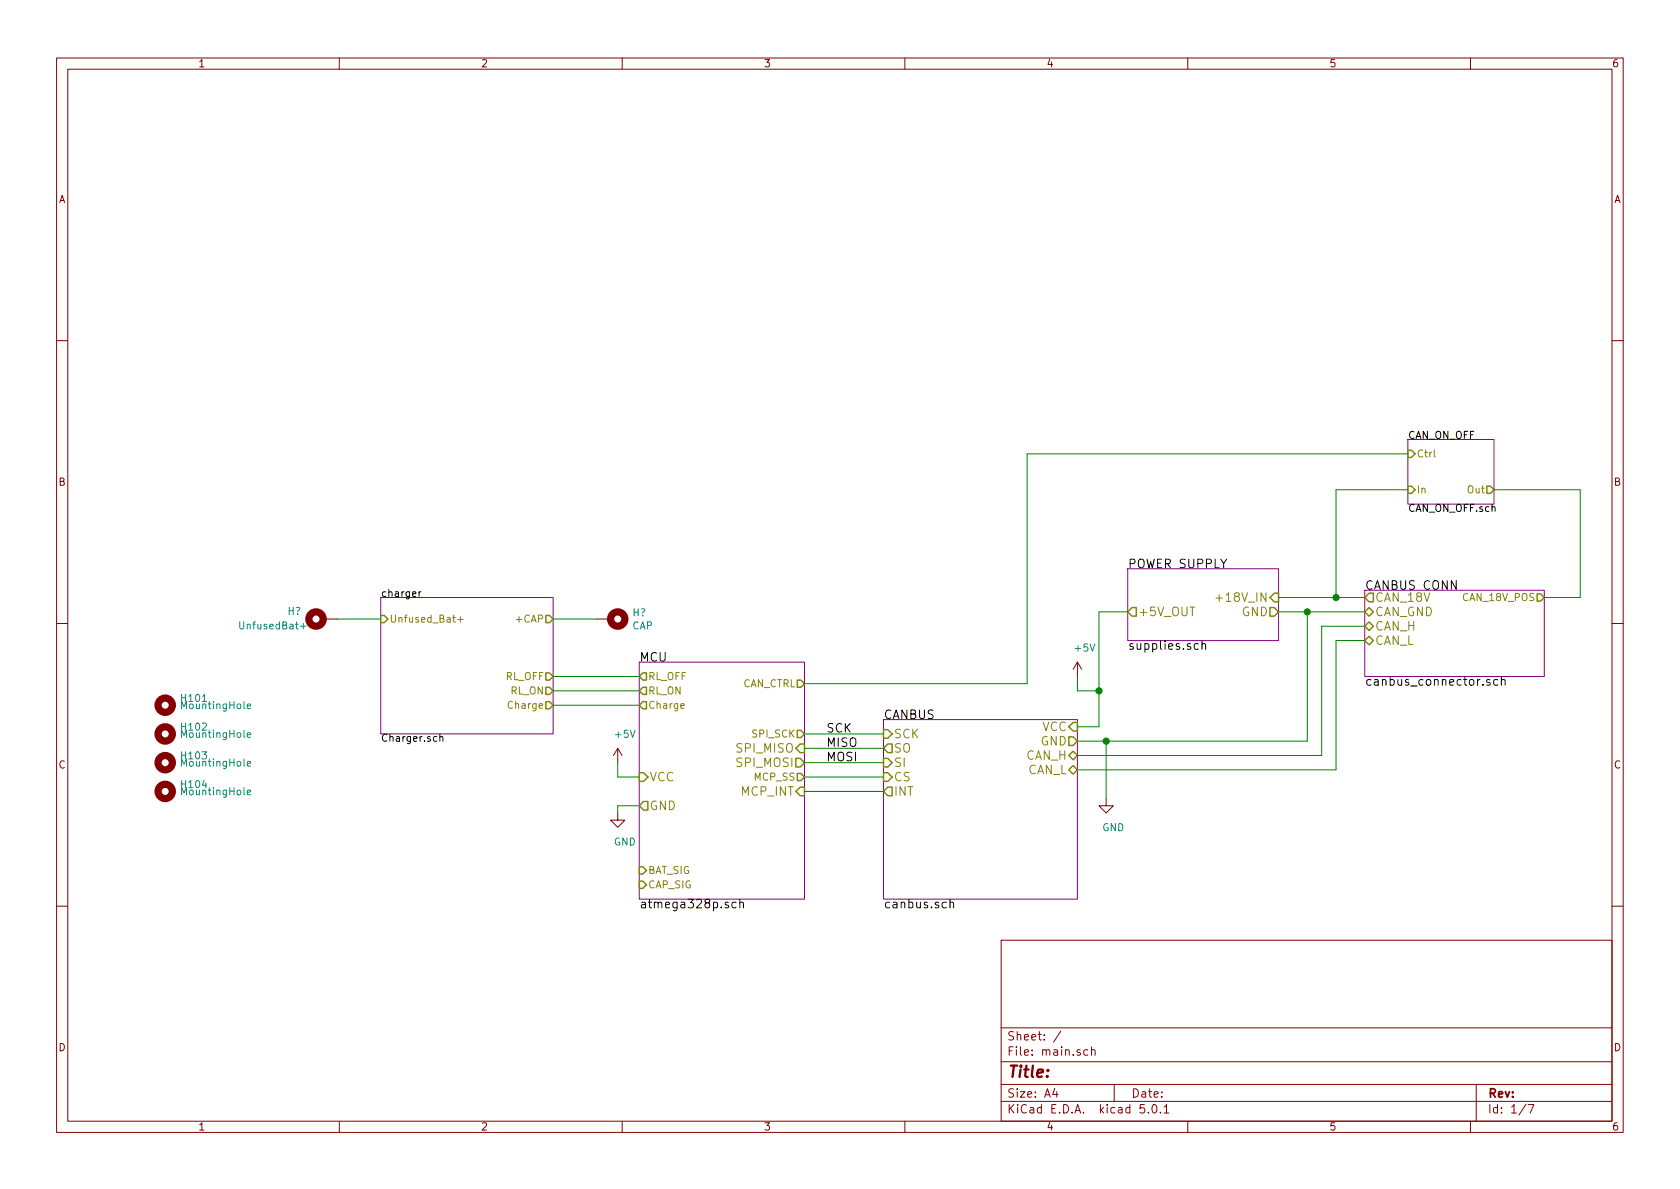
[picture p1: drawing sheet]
<svg xmlns="http://www.w3.org/2000/svg" width="297mm" height="210mm" viewBox="0 0 297 210" stroke-linecap="round" stroke-linejoin="round" font-family="sans-serif">
<g fill="none" stroke="#840000" stroke-width=".18">
<path d="M10 10.3h277v189.9h-277zM12 12.2h273v186.1h-273zM60 10.3v1.9M110 10.3v1.9M160 10.3v1.9M210 10.3v1.9M260 10.3v1.9M10 60.2h2M285 60.2h2M10 110.3h2M57.1 109.5h2.6M105.4 109.5h2.5"/>
<path d="M190.5 117.1l-.8 1.3M190.5 117.1v2.5M190.5 117.1l.8 1.3M285 110.3h2M109.2 132.3l-.7 1.3M109.2 132.3v2.6M109.2 132.3l.8 1.3M109.2 143.8v1.2h1.3l-1.3 1.3-1.3-1.3h1.3M195.6 141.2v1.3h1.2l-1.2 1.3-1.3-1.3h1.3M10 160.2h2M177 166.3h108v32h-108zM285 160.2h2"/>
<path d="M60 198.3v1.9M110 198.3v1.9M160 198.3v1.9M177 194.8h108M177 191.8h108M177 187.8h108M177 181.8h108M186.5 192.5l-.4 1h1M186.8 193v1M187.6 182.3l-1.3 2M192.3 185.7l-.4-.1-.3 .3 .1 .6 .2 .1 .4-.1M193 185.7l.2-.1 .3 .1 .1 .9"/>
<path d="M193 185.1v1.5M197 191.8v3M202.3 195.3h-.7l-.1 .7 .3-.1 .5 .1 .1 .2-.1 .5-.2 .1-.6-.1M203 196.7v.1M203.8 195.5l.2-.2a.8 .8 0 0 1 .6 .8 .8 .8 0 0 1-.6 .7l-.2-.1-.1-.4zM205.2 196.7v.1M205.8 195.8l.4-.5v1.5M205.8 196.8h.9M210 198.3v1.9M260 198.3v1.9M261 191.8v6.5M269.8 195.2l-1.2 2"/>
<path d="M270.2 195.3h1l-.6 1.5"/>
</g>
<path d="M248.9 77.7h15.3v11.4h-15.3zM67.3 105.7h30.5v24.1h-30.5zM113 117.1h29.2v41.9h-29.2zM199.4 100.6h26.7v12.7h-26.7zM241.3 104.4h31.7v15.2h-31.7zM156.2 127.2h34.3v31.8h-34.3z" fill="none" stroke="#840084" stroke-width=".18"/>
<g fill="none" stroke="#000" stroke-width=".18">
<path d="M74.1 104.6v.9M74.4 104.6l-.3 .3M211.9 113.9l-.5-.1-.2 .1v.8a.48 .48 0 0 0 .7 .1M212.5 113.9l.2-.1 .4 .1 .1 .9M212.5 113.3v1.5M265.5 119.7v1.5M77.8 130.4l.2-.2 .3 .1v.8M77.8 129.8v1.3M263.4 120.2a.37 .37 0 0 0-.6 .2l.1 .2 .6 .3-.2 .3-.5-.1M264.8 120.2h-.4l-.3 .2v.5l.1 .2h.6M265.5 120.3v-.1a.37 .37 0 0 1 .6 .2v.8M130.1 159.6l-.4-.1-.2 .2v.7a.48 .48 0 0 0 .6 .1"/>
<path d="M130.8 159.7l.2-.2 .4 .1v.9M130.8 159v1.5M168 159.7l.2-.2 .3 .1 .1 .9M168 159v1.5"/>
</g>
<g fill="none" stroke="#848400" stroke-width=".25">
<path d="M248.9 79.6h.7l.6 .7-.6 .6h-.7zM248.9 86h.7l.6 .6-.6 .6h-.7zM262.9 86h.6l.7 .6-.7 .6h-.6zM67.3 108.8h.6l.7 .7-.7 .6h-.6zM96.5 119h.7l.6 .6-.6 .7h-.7zM96.5 108.8h.7l.6 .7-.6 .6h-.7zM113.7 119h.6v1.3h-.6l-.7-.7zM200.2 107.4h.7v1.6h-.7l-.8-.8zM224.5 107.4h.8l.8 .8-.8 .8h-.8zM225.3 104.9h.8v1.5h-.8l-.8-.7zM241.3 110.7l.8-.7 .7 .7-.7 .8zM241.3 113.3l.8-.8 .7 .8-.7 .7z"/>
<path d="M241.3 105.7l.8-.8h.7v1.5h-.7zM241.3 108.2l.8-.8 .7 .8-.7 .8zM271.8 105h.6l.6 .7-.6 .6h-.6zM96.5 124.1h.7l.6 .6-.6 .6h-.7zM96.5 121.5h.7l.6 .7-.6 .6h-.7zM113 136.6h.8l.8 .8-.8 .8h-.8zM113.7 121.5h.6v1.3h-.6l-.7-.6zM113.7 124.1h.6v1.2h-.6l-.7-.6zM140.7 134.1h.8l.7 .8-.7 .7h-.8zM141 129.2h.6l.6 .6-.6 .6h-.6zM141 136.8h.6l.6 .6-.6 .6h-.6zM141 120.3h.6l.6 .6-.6 .6h-.6z"/>
<path d="M141.5 131.6h.7v1.5h-.7l-.8-.8zM141.5 139.2h.7v1.5h-.7l-.8-.8zM156.2 134.1h.8l.7 .8-.7 .7h-.8zM156.2 136.6h.8l.7 .8-.7 .8h-.8zM156.2 129h.8l.7 .8-.7 .8h-.8zM157 131.6h.7v1.5h-.7l-.8-.8zM157 139.2h.7v1.5h-.7l-.8-.8zM189 130.3h.7l.8 .8-.8 .7h-.7zM189 133.6l.7-.8 .8 .8-.8 .8zM189 136.1l.7-.7 .8 .7-.8 .8zM189.7 127.8h.8v1.5h-.8l-.7-.8zM113 155.8h.7l.6 .7-.6 .6h-.7z"/>
<path d="M113 153.3h.7l.6 .6-.6 .7h-.7zM113.8 141.7h.8v1.6h-.8l-.8-.8z"/>
</g>
<path d="M253.6 79.5v1.1l.2 .2M80.9 109.5h1M81.4 109.1v.9M215 105.8h1.1M120.4 124.8l.6-.1-.1-.2-.4-.1-.1 .2v.6h.5" fill="none" stroke="#848400" stroke-width=".18"/>
<g fill="none" stroke="#008400" stroke-width=".18">
<path d="M248.9 86.6h-12.7v19.1M248.9 80.3h-67.3v40.6h-39.4M264.2 86.6h15.2v19.1h-6.4M59.7 109.5h7.6M97.8 109.5h7.6M97.8 119.6h15.2M190.5 119.6v2.6h3.8M199.4 108.2h-5.1v20.3h-3.8M226.1 105.7h15.2M226.1 108.2h15.2M231.1 108.2v22.9h-40.6M241.3 110.7h-7.6v22.9h-43.2"/>
<path d="M241.3 113.3h-5.1v22.8h-45.7M97.8 122.2h15.2M97.8 124.7h15.2M109.2 134.9v2.5h3.8M142.2 139.9h14M142.2 137.4h14M142.2 132.3h14M142.2 129.8h14M142.2 134.9h14M195.6 131.1v10.1M113 142.5h-3.8v1.3"/>
</g>
<g fill="#008400" stroke="#008400" stroke-width=".25">
<circle cx="231.1" cy="108.2" r=".51"/>
<circle cx="195.6" cy="131.1" r=".51"/>
<circle cx="194.3" cy="122.2" r=".51"/>
<circle cx="236.2" cy="105.7" r=".51"/>
</g>
<g fill="none" stroke="#840000" stroke-width="1.3">
<circle cx="55.9" cy="109.5" r="1.27"/>
<circle cx="109.2" cy="109.5" r="1.27"/>
<circle cx="29.2" cy="124.7" r="1.27"/>
<circle cx="29.2" cy="129.8" r="1.27"/>
<circle cx="29.2" cy="139.9" r="1.27"/>
<circle cx="29.2" cy="134.9" r="1.27"/>
</g>
<path d="M53.1 110.7h1M43.7 135l.6-.1v-.2l-.4-.1-.2 .2 .1 .6h.5M43.7 130l.6-.1v-.3h-.4l-.2 .1 .1 .6h.5M43.7 124.9l.6-.1v-.3h-.4l-.2 .2 .1 .6h.5M43.7 140.1l.6-.1v-.2l-.4-.1-.2 .2 .1 .6h.5" fill="none" stroke="#008484" stroke-width=".18"/>
<text font-size="2.8" fill="#840000" x="178" y="190.5">Title:</text>
<g font-size="2.1">
<text x="199.4" y="100.5">POWER SUPPLY</text>
<text x="241.3" y="104.3">CANBUS CONN</text>
<text x="113" y="117">MCU</text>
<text x="199.4" y="114.9">supplies.sch</text>
<text x="241.3" y="121.3">canbus_connector.sch</text>
<text x="146" y="129.5">SCK</text>
<text x="156.2" y="127.1">CANBUS</text>
<text x="146" y="134.6">MOSI</text>
<text x="146" y="132.1">MISO</text>
<text x="113" y="160.6">atmega328p.sch</text>
<text x="156.2" y="160.6">canbus.sch</text>
</g>
<g font-size="2.1" fill="#848400">
<text x="216" y="106.4">+18V_IN</text>
<text x="243.1" y="106.4">CAN_18V</text>
<text x="201.2" y="109">+5V_OUT</text>
<text x="219.6" y="109">GND</text>
<text x="243.1" y="111.5">CAN_H</text>
<text x="243.1" y="109">CAN_GND</text>
<text x="243.1" y="114">CAN_L</text>
<text x="158" y="130.6">SCK</text>
<text x="184" y="131.8">GND</text>
<text x="184.3" y="129.3">VCC</text>
<text x="130.4" y="133.1">SPI_MISO</text>
<text x="130.4" y="135.6">SPI_MOSI</text>
<text x="158" y="135.6">SI</text>
<text x="158" y="133.1">SO</text>
<text x="181.4" y="134.4">CAN_H</text>
<text x="181.6" y="136.9">CAN_L</text>
<text x="114.8" y="138.2">VCC</text>
<text x="114.8" y="143.3">GND</text>
<text x="131.1" y="140.7">MCP_INT</text>
<text x="158" y="138.2">CS</text>
<text x="158" y="140.7">INT</text>
</g>
<g font-size="2.1" fill="#840000">
<text x="178" y="184">Sheet: /</text>
<text x="178" y="186.7">File: main.sch</text>
<text x="178" y="196.9">KiCad E.D.A. kicad 5.0.1</text>
<text x="178" y="194.1">Size: A4</text>
<text x="200" y="194.1">Date:</text>
<text x="263" y="194.1">Rev:</text>
<text x="263" y="196.9">Id: 1/7</text>
</g>
<g font-size="1.8" fill="#840000">
<text x="35" y="11.9">1</text>
<text x="85" y="11.9">2</text>
<text x="135" y="11.9">3</text>
<text x="185" y="11.9">4</text>
<text x="235" y="11.9">5</text>
<text x="285" y="11.9">6</text>
<text x="10.4" y="35.9">A</text>
<text x="285.4" y="35.9">A</text>
<text x="10.4" y="85.9">B</text>
<text x="285.4" y="85.9">B</text>
<text x="10.4" y="135.9">C</text>
<text x="285.4" y="135.9">C</text>
<text x="10.4" y="185.9">D</text>
<text x="285.4" y="185.9">D</text>
<text x="35" y="199.9">1</text>
<text x="85" y="199.9">2</text>
<text x="135" y="199.9">3</text>
<text x="185" y="199.9">4</text>
<text x="235" y="199.9">5</text>
<text x="285" y="199.9">6</text>
</g>
<g font-size="1.8">
<text x="248.9" y="77.6">CAN_ON_OFF</text>
<text x="248.9" y="90.5">CAN_ON_OFF.sch</text>
<text x="67.3" y="105.6">charger</text>
<text x="67.3" y="131.2">Charger.sch</text>
</g>
<g font-size="1.8" fill="#848400">
<text x="250.4" y="80.9">Ctrl</text>
<text x="250.4" y="87.2">In</text>
<text x="259.6" y="87.2">Out</text>
<text x="258.9" y="106.3">CAN_18V_POS</text>
<text x="68.8" y="110.1">Unfused_Bat+</text>
<text x="91.5" y="110.1">+CAP</text>
<text x="89.4" y="120.3">RL_OFF</text>
<text x="90.2" y="125.3">Charge</text>
<text x="90.3" y="122.8">RL_ON</text>
<text x="114.6" y="120.3">RL_OFF</text>
<text x="114.6" y="122.8">RL_ON</text>
<text x="114.6" y="125.3">Charge</text>
<text x="131.2" y="121.5">CAN_CTRL</text>
<text x="133.1" y="130.4">SPI_SCK</text>
<text x="133.5" y="138">MCP_SS</text>
<text x="114.6" y="154.6">BAT_SIG</text>
<text x="114.6" y="157.1">CAP_SIG</text>
</g>
<g font-size="1.8" fill="#008484">
<text x="42.8" y="111.3">UnfusedBat+</text>
<text x="50.9" y="108.8">H?</text>
<text x="111.8" y="111.3">CAP</text>
<text x="111.9" y="109">H?</text>
<text x="190.2" y="115.2">+5V</text>
<text x="32.2" y="124.1">H101</text>
<text x="32.3" y="125.4">MountingHole</text>
<text x="32.2" y="129.2">H102</text>
<text x="32.3" y="130.5">MountingHole</text>
<text x="108.9" y="130.5">+5V</text>
<text x="32.2" y="134.3">H103</text>
<text x="32.3" y="135.6">MountingHole</text>
<text x="32.2" y="139.4">H104</text>
<text x="32.3" y="140.6">MountingHole</text>
<text x="108.5" y="149.5">GND</text>
<text x="194.9" y="147">GND</text>
</g>
</svg>
